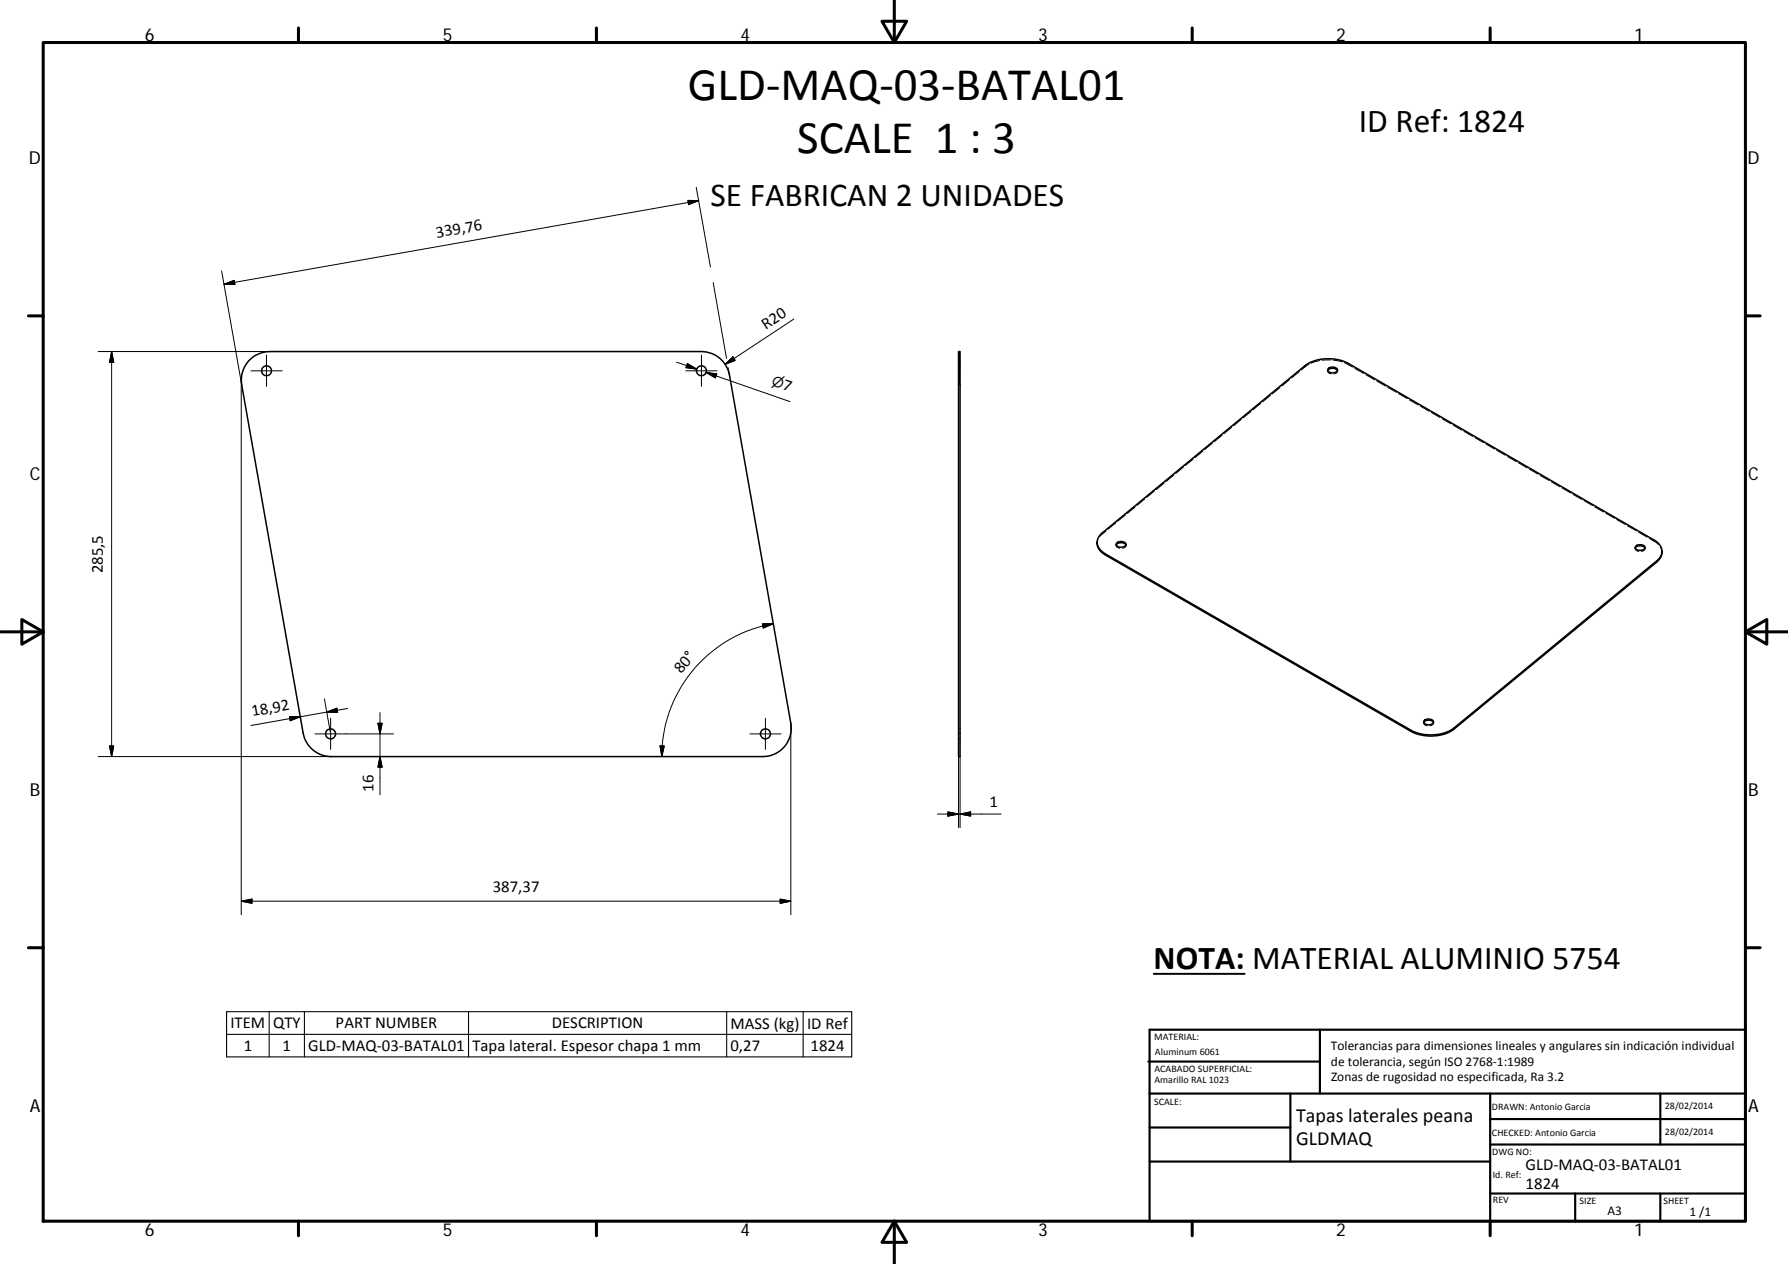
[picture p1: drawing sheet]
<svg xmlns="http://www.w3.org/2000/svg" width="420mm" height="297mm" viewBox="0 0 420 297" stroke-linecap="round" stroke-linejoin="round" font-family="sans-serif">
<g fill="none" stroke="#000" stroke-width=".36">
<path d="M58.5 84.8a6.9 6.9 0 0 1 4.9-2.2h101.4a6.7 6.7 0 0 1 6.6 5.5l14.4 81.9a6.7 6.7 0 0 1-6.5 7.8h-101.5a6.7 6.7 0 0 1-6.6-5.5l-14.4-81.9a6.8 6.8 0 0 1 1.7-5.6zM225.2 82.6h.4v95.2h-.4zM312 87.1a1.46 1.46 0 0 1 2.3 0M312.2 86.6a1.32 1.32 0 0 1 2.1 .4 1.31 1.31 0 0 1-2.3-.1zM257.8 127.4a3.2 3.2 0 0 0 2 3l71.7 41.5a10.1 10.1 0 0 0 10.2-.6l47.6-39.2a2.95 2.95 0 0 0 1.3-2.5M258.7 125.5l48-39.6a10.2 10.2 0 0 1 10.2-.5l71.7 41.5a2.77 2.77 0 0 1 1.9 2.2 2.77 2.77 0 0 1-1.2 2.7l-47.6 39.3a10.1 10.1 0 0 1-10.2 .5l-71.7-41.4a2.8 2.8 0 0 1-1.1-4.7zM262.3 128.1a1.5 1.5 0 0 1 2.3 0M262.5 127.6a1.36 1.36 0 0 1 2.1 .4 1.39 1.39 0 0 1-2.3-.1zM384.3 128.8a1.48 1.48 0 0 1 2.2 0M384.4 128.3a1.52 1.52 0 0 1 2.2 .3 1.29 1.29 0 0 1-2 .6l-.4-.4zM334.6 169.8a1.43 1.43 0 0 1 2.3 0M334.7 169.3a1.32 1.32 0 0 1 2.2 .4 1.31 1.31 0 0 1-2.4-.1z"/>
<circle cx="62.6" cy="87.1" r="1.16"/>
<circle cx="164.8" cy="87.1" r="1.16"/>
<circle cx="77.7" cy="172.5" r="1.17"/>
<circle cx="179.9" cy="172.5" r="1.17"/>
</g>
<g fill="none" stroke="#000" stroke-width=".23">
<path d="M161.6 47.1h2.6l-2.4 1zM163.6 44l3.4 18.8M164.2 47.1l-111.6 19.7M52.1 63.7l4.7 26.7M52.6 66.8l2.4-.9 .2 1zM167.6 66.4l3.1 17.8M186.6 75l-16.2 10.6M23.1 82.6h40.3M26.2 82.6v95.2M26.2 82.6l.5 2.5h-1zM56.7 89.3v125.6M59 87.1h7.3"/>
<path d="M62.6 83.5v7.3M159 85.1l4.7 1.6M161.2 87.1h7.3M161.5 85.4l2.2 1.3-2.5-.3zM164.8 83.5v7.3M165.9 87.5l2.5 .4-.3 .9zM168.3 88.3l-2.4-.8 19.7 6.9M170.4 85.6l1.8-1.8 .6 .9zM171.1 86.4l.3 1.7M225.2 86h.2M225.2 88.3h.2M225.5 86h.1"/>
<path d="M225.5 88.3h.1M291.7 98.6l-1.8 1.5M294 96.7l-1.8 1.5M296.2 94.8l-1.8 1.5M298.5 92.9l-1.8 1.5M300.8 91.1l-1.9 1.5M303.1 89.2l-1.9 1.5M305.3 87.3l-1.8 1.5M307.6 85.6l-1.8 1.4M310.1 84.8l-2.1 .6M312 87.2v-.1l.2 .6 .6 .2M312 86.9v.1"/>
<path d="M312.7 84.6h-2.1M313.3 84.6l2.1 .5M314.3 87.2v-.1l-.3 .6-.5 .2M314.3 86.9v.1M315.9 85.2l2 1.1M318.4 86.6l2.1 1.2M321 88.1l2 1.2M323.5 89.5l2.1 1.2M326.1 91l2 1.2M328.6 92.5l2.1 1.2M331.2 94l2 1.2M333.8 95.4l2 1.2"/>
<path d="M336.3 96.9l2.1 1.2M338.9 98.4l2 1.2M341.4 99.9l2.1 1.2M266.8 119.1l-1.9 1.6M269 117.3l-1.8 1.5M271.3 115.4l-1.8 1.5M273.5 113.5l-1.8 1.5M275.8 111.7l-1.8 1.5M278.1 109.8l-1.8 1.5M280.4 107.9l-1.9 1.5M282.6 106l-1.8 1.5M284.9 104.2l-1.8 1.5"/>
<path d="M287.2 102.3l-1.9 1.5M289.4 100.4l-1.8 1.5M344 101.4l2.1 1.2M346.6 102.8l2 1.2M349.2 104.3l2 1.2M351.7 105.8l2 1.2M354.3 107.3l2 1.2M356.8 108.8l2.1 1.2M359.4 110.3l2 1.1M361.9 111.7l2.1 1.2M364.5 113.2l2.1 1.2M367.1 114.7l2 1.2"/>
<path d="M369.6 116.2l2.1 1.1M372.2 117.6l2 1.2M374.7 119.1l2.1 1.2M258 126.9l-.2 .8M259.9 124.8l-1.5 1.3M262.2 122.9l-1.8 1.5M262.3 127.9v.1M262.3 128.1v.1M262.3 128.1l.2 .5 .6 .2M264.5 121l-1.9 1.5M264.6 128.1v.3l-.2 .2-.6 .2M264.6 127.9v.1"/>
<path d="M264.6 128.1v.1M377.3 120.6l2.1 1.2M379.9 122.1l2 1.2M382.4 123.6l2.1 1.1M384.2 128.7a.78 .78 0 0 0 .9 .9M384.2 128.8v.1M385 125l2.1 1.2M386.6 128.7a.75 .75 0 0 1-.9 .9M386.6 128.8v.1M387.6 126.5l2.1 1.5M390.2 128.5l.4 1.3M179.2 146.6h2.5l-2.3 1z"/>
<path d="M181.7 146.6a31.6 31.6 0 0 0-26.2 31.2M23.1 177.8h54.7M25.7 175.3h1l-.5 2.5zM68 168.4h2.6l-2.4 1zM74 172.5h18.5M76.2 164.2l1.4 7.7M76.8 167.3l2.4-.9 .1 1zM77.7 168.8v7.3M81.7 166.5l-22.7 4M88.8 170h1l-.5 2.5zM89.3 167.4v19.4M89.3 177.8l.5 2.5h-1z"/>
<path d="M155.1 175.3h1l-.6 2.5zM176.2 172.5h7.3M179.9 168.8v7.3M185.8 170v44.9M225.2 171.3h.2M225.2 173.6h.2M225.2 177.8v16.7M225.5 171.3h.1M225.5 173.6h.1M225.6 177.8v16.7M334.5 169.6v.1M334.5 169.8v.1"/>
<path d="M334.6 169.8l.2 .5 .6 .3M336.9 169.8l-.1 .4-.8 .4M336.9 169.6v.1M336.9 169.8v.1M220.3 191.3h15M222.7 190.8l2.5 .5-2.5 .5zM225.6 191.3l2.5-.5v1zM56.7 211.8l2.5-.5v1zM56.7 211.8h129.1M183.3 211.3l2.5 .5-2.5 .5z"/>
</g>
<g fill="none" stroke="#000" stroke-width=".71">
<path d="M10.1 10h400.1v277h-400.1zM70.1 6.6v3.4M140.2 6.6v3.4M207.3 5h5.8l-2.9 5zM210.2 0v10M280.2 6.6v3.4M350.2 6.6v3.4M6.7 74.2h3.4M410.2 74.2h3.4M.2 148.5h9.9M5.1 145.6l5 2.9-5 2.9zM410.2 148.5l5-2.9v5.8z"/>
<path d="M410.2 148.5h9.9M6.7 222.7h3.4M410.2 222.7h3.4M70.1 287v3.4M140.2 287v3.4M210.2 287l2.9 5h-5.8zM210.2 287v10M280.2 287v3.4M350.2 287v3.4"/>
</g>
<g fill="none" stroke="#000" stroke-width=".51">
<path d="M269.8 249.5h40.4M270.1 257h140.1M270.1 242h140.1v45h-140.1zM303.2 257v16M310.2 242v15M350.2 257v30M390.2 257v12M270.1 273h80.1M270.1 265h33.1M350.2 269h60M350.2 263h60M350.2 280.5h60"/>
<path d="M370.2 280.5v6.5M390.2 280.5v6.5"/>
</g>
<path d="M53.2 237.7h146.9v10.7h-146.9zM63.3 237.7v10.7M71.5 237.7v10.7M110.1 237.7v10.7M170.8 237.7v10.7M188.7 237.7v10.7M53.2 243.1h146.9" fill="none" stroke="#000" stroke-width=".25"/>
<g fill="#000" stroke="#000" stroke-width=".23">
<path d="M161.6 47.1h2.6l-2.4 1zM52.6 66.8l2.4-.9 .2 1zM26.2 82.6l.5 2.5h-1zM161.5 85.4l2.2 1.3-2.5-.3zM165.9 87.5l2.5 .4-.3 .9zM170.4 85.6l1.8-1.8 .6 .9zM179.2 146.6h2.5l-2.3 1zM25.7 175.3h1l-.5 2.5zM68 168.4h2.6l-2.4 1zM76.8 167.3l2.4-.9 .1 1zM88.8 170h1l-.5 2.5zM155.1 175.3h1l-.6 2.5z"/>
<path d="M89.3 177.8l.5 2.5h-1zM222.7 190.8l2.5 .5-2.5 .5zM225.6 191.3l2.5-.5v1zM56.7 211.8l2.5-.5v1zM183.3 211.3l2.5 .5-2.5 .5z"/>
</g>
<path d="M271.1 228.9h21.4" fill="none" stroke="#000" stroke-width=".46"/>
<g font-size="11">
<text x="161.7" y="23.4">GLD‐MAQ‐03‐BATAL01</text>
<text x="187.4" y="36">SCALE 1 : 3</text>
</g>
<g font-size="7.9">
<text x="319.3" y="31">ID Ref: 1824</text>
<text x="167" y="48.4">SE FABRICAN 2 UNIDADES</text>
<text x="271.1" y="227.7">NOTA: MATERIAL ALUMINIO 5754</text>
</g>
<g font-size="4.7">
<text x="304.6" y="263.7">Tapas laterales peana</text>
<text x="304.6" y="269.1">GLDMAQ</text>
</g>
<g font-size="4.2">
<text x="34" y="9.6">6</text>
<text x="104" y="9.6">5</text>
<text x="174" y="9.6">4</text>
<text x="244" y="9.6">3</text>
<text x="314" y="9.6">2</text>
<text x="384" y="9.6">1</text>
<text x="6.8" y="38.7">D</text>
<text x="410.6" y="38.7">D</text>
<text x="7" y="112.9">C</text>
<text x="410.8" y="112.9">C</text>
<text x="7" y="187.1">B</text>
<text x="410.8" y="187.1">B</text>
<text x="7" y="261.3">A</text>
<text x="410.8" y="261.3">A</text>
<text x="34" y="290.4">6</text>
<text x="104" y="290.4">5</text>
<text x="174" y="290.4">4</text>
<text x="244" y="290.4">3</text>
<text x="314" y="290.4">2</text>
<text x="384" y="290.4">1</text>
</g>
<g font-size="3.9">
<text x="102.6" y="55.9" transform="rotate(-10 102.6 55.9)">339,76</text>
<text x="179.9" y="77.5" transform="rotate(-33 179.9 77.5)">R20</text>
<text x="183.8" y="91.5" transform="rotate(19 183.8 91.5)">7</text>
<text x="24.2" y="134.7" transform="rotate(-90 24.2 134.7)">285,5</text>
<text x="160" y="158.4" transform="rotate(-50 160 158.4)">80°</text>
<text x="59.4" y="168.3" transform="rotate(-10 59.4 168.3)">18,92</text>
<text x="87.7" y="186" transform="rotate(-90 87.7 186)">16</text>
<text x="232.5" y="189.8">1</text>
<text x="115.8" y="209.7">387,37</text>
<text x="54.2" y="241.6">ITEM</text>
<text x="64.2" y="241.6">QTY</text>
<text x="78.9" y="241.6">PART NUMBER</text>
<text x="129.7" y="241.6">DESCRIPTION</text>
<text x="171.7" y="241.7">MASS (kg)</text>
<text x="189.6" y="241.7">ID Ref</text>
<text x="57.3" y="247">1</text>
<text x="66.4" y="247">1</text>
<text x="72.4" y="247">GLD‐MAQ‐03‐BATAL01</text>
<text x="111" y="247">Tapa lateral. Espesor chapa 1 mm</text>
<text x="171.7" y="247">0,27</text>
<text x="190.5" y="247">1824</text>
<text x="358.5" y="274.9">GLD‐MAQ‐03‐BATAL01</text>
<text x="358.5" y="279.4">1824</text>
</g>
<text font-size="3.3" x="181.1" y="90.6" transform="rotate(19 181.1 90.6)">⌀</text>
<g font-size="3.1">
<text x="312.8" y="246.8">Tolerancias para dimensiones lineales y angulares sin indicación individual</text>
<text x="312.8" y="250.4">de tolerancia, según ISO 2768‐1:1989</text>
<text x="312.8" y="254">Zonas de rugosidad no especificada, Ra 3.2</text>
<text x="377.7" y="285.6">A3</text>
<text x="397" y="285.9">1 /1</text>
</g>
<g font-size="2.4">
<text x="271.2" y="244.4">MATERIAL:</text>
<text x="271.3" y="251.9">ACABADO SUPERFICIAL:</text>
<text x="271.4" y="247.9">Aluminum 6061</text>
<text x="271.3" y="254.6">Amarillo RAL 1023</text>
<text x="271.2" y="259.7">SCALE:</text>
<text x="350.6" y="260.9">DRAWN: Antonio Garcia</text>
<text x="391.2" y="260.6">28/02/2014</text>
<text x="350.6" y="267">CHECKED: Antonio Garcia</text>
<text x="391.2" y="266.6">28/02/2014</text>
<text x="350.7" y="271.4">DWG NO:</text>
<text x="350.8" y="276.8">Id. Ref:</text>
<text x="350.8" y="282.8">REV</text>
<text x="371.2" y="282.9">SIZE</text>
<text x="390.9" y="282.9">SHEET</text>
</g>
</svg>
